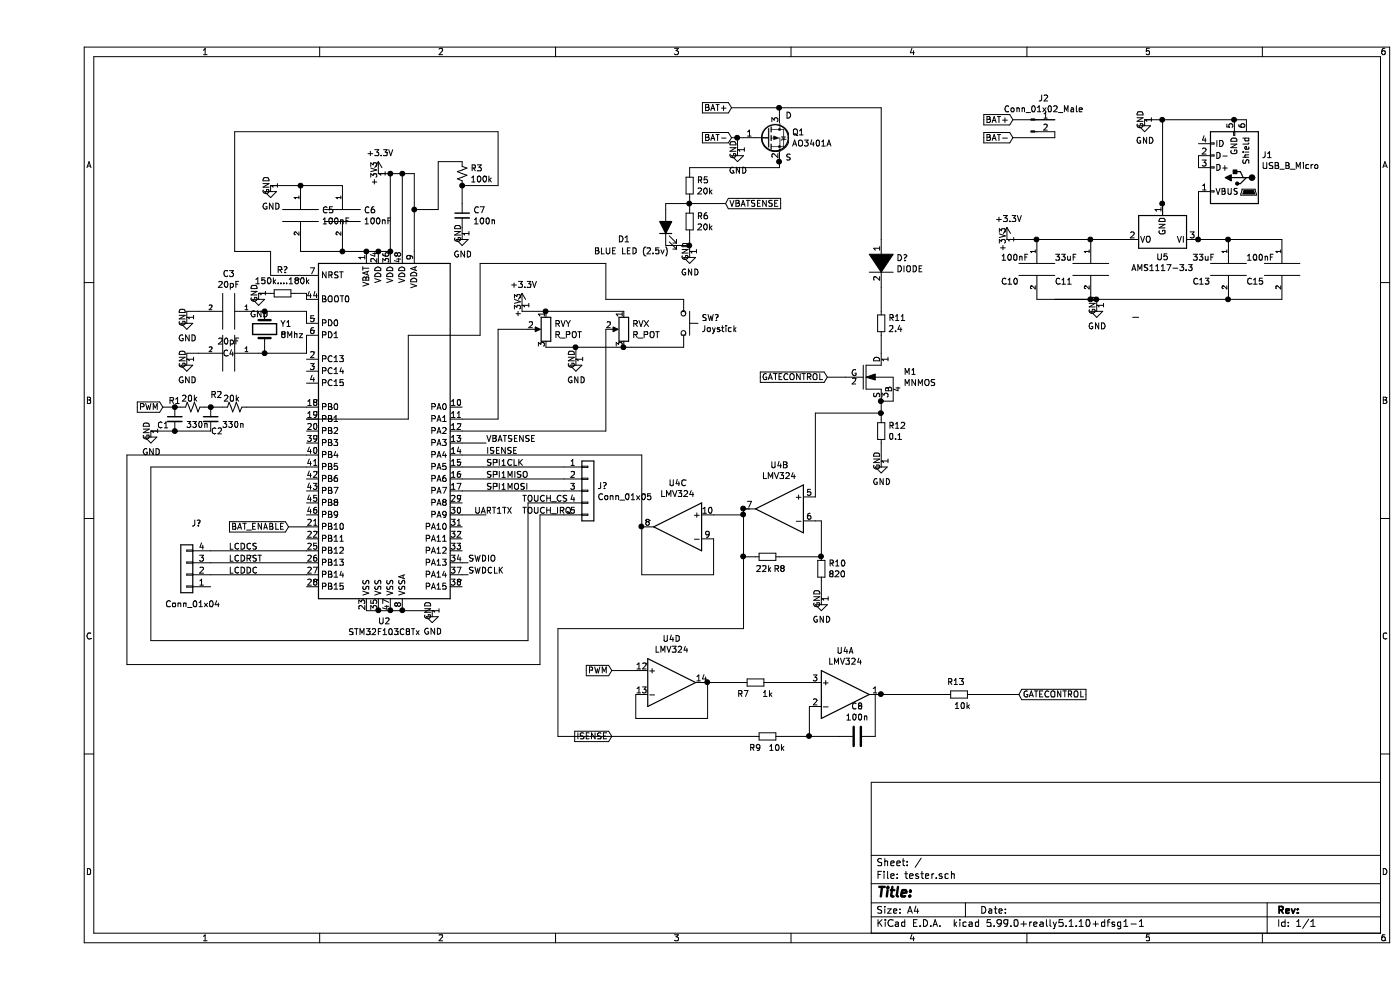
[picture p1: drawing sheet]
EESchema Schematic File Version 4
EELAYER 30 0
EELAYER END
$Descr A4 11693 8268
encoding utf-8
Sheet 1 1
Title ""
Date ""
Rev ""
Comp ""
Comment1 ""
Comment2 ""
Comment3 ""
Comment4 ""
$EndDescr
$Comp
L power:GND #PWR06
U 1 1
P 3300 5100
F 0 "#PWR06" H 3300 4850 50  0001 C CNN
F 1 "GND" H 3305 4927 50  0000 C CNN
F 2 "" H 3300 5100 50  0001 C CNN
F 3 "" H 3300 5100 50  0001 C CNN
	1    3300 5100
	1    0    0    -1  
$EndComp
$Comp
L Device:Crystal Y1
U 1 1
P 1900 2750
F 0 "Y1" V 1854 2881 50  0000 L CNN
F 1 "8Mhz" V 1945 2881 50  0000 L CNN
F 2 "" H 1900 2750 50  0001 C CNN
F 3 "" H 1900 2750 50  0001 C CNN
	1    1900 2750
	0    1    1    0   
$EndComp
$Comp
L pspice:CAP C4
U 1 1
P 1600 2950
F 0 "C4" V 1600 2950 50  0000 C CNN
F 1 "20pF" V 1500 2950 50  0000 C CNN
F 2 "" H 1600 2950 50  0001 C CNN
F 3 "" H 1600 2950 50  0001 C CNN
	1    1600 2950
	0    1    1    0   
$EndComp
Wire Wire Line
	1850 2600 1900 2600
Wire Wire Line
	1850 2950 1900 2950
Wire Wire Line
	1900 2950 1900 2900
$Comp
L power:GND #PWR02
U 1 1
P 1250 2650
F 0 "#PWR02" H 1250 2400 50  0001 C CNN
F 1 "GND" H 1255 2477 50  0000 C CNN
F 2 "" H 1250 2650 50  0001 C CNN
F 3 "" H 1250 2650 50  0001 C CNN
	1    1250 2650
	1    0    0    -1  
$EndComp
$Comp
L power:GND #PWR03
U 1 1
P 1250 3000
F 0 "#PWR03" H 1250 2750 50  0001 C CNN
F 1 "GND" H 1255 2827 50  0000 C CNN
F 2 "" H 1250 3000 50  0001 C CNN
F 3 "" H 1250 3000 50  0001 C CNN
	1    1250 3000
	1    0    0    -1  
$EndComp
Wire Wire Line
	1250 2650 1250 2600
Wire Wire Line
	1250 2600 1350 2600
Wire Wire Line
	1350 2950 1250 2950
Wire Wire Line
	1250 2950 1250 3000
Wire Wire Line
	1900 2600 2250 2600
Wire Wire Line
	2250 2600 2250 2700
Connection ~ 1900 2600
Wire Wire Line
	1900 2950 2250 2950
Wire Wire Line
	2250 2950 2250 2800
Connection ~ 1900 2950
$Comp
L pspice:CAP C6
U 1 1
P 2550 1800
F 0 "C6" H 2728 1846 50  0000 L CNN
F 1 "100nF" H 2728 1755 50  0000 L CNN
F 2 "" H 2550 1800 50  0001 C CNN
F 3 "" H 2550 1800 50  0001 C CNN
	1    2550 1800
	1    0    0    -1  
$EndComp
$Comp
L pspice:CAP C5
U 1 1
P 2200 1800
F 0 "C5" H 2378 1846 50  0000 L CNN
F 1 "100nF" H 2378 1755 50  0000 L CNN
F 2 "" H 2200 1800 50  0001 C CNN
F 3 "" H 2200 1800 50  0001 C CNN
	1    2200 1800
	1    0    0    -1  
$EndComp
$Comp
L power:GND #PWR04
U 1 1
P 1950 1550
F 0 "#PWR04" H 1950 1300 50  0001 C CNN
F 1 "GND" H 1955 1377 50  0000 C CNN
F 2 "" H 1950 1550 50  0001 C CNN
F 3 "" H 1950 1550 50  0001 C CNN
	1    1950 1550
	1    0    0    -1  
$EndComp
Wire Wire Line
	1950 1550 2200 1550
$Comp
L Device:R_Small_US R3
U 1 1
P 3550 1450
F 0 "R3" H 3618 1496 50  0000 L CNN
F 1 "100k" H 3618 1405 50  0000 L CNN
F 2 "" H 3550 1450 50  0001 C CNN
F 3 "" H 3550 1450 50  0001 C CNN
	1    3550 1450
	1    0    0    -1  
$EndComp
$Comp
L Device:C_Small C7
U 1 1
P 3550 1800
F 0 "C7" H 3642 1846 50  0000 L CNN
F 1 "100n" H 3642 1755 50  0000 L CNN
F 2 "" H 3550 1800 50  0001 C CNN
F 3 "" H 3550 1800 50  0001 C CNN
	1    3550 1800
	1    0    0    -1  
$EndComp
$Comp
L power:GND #PWR07
U 1 1
P 3550 1950
F 0 "#PWR07" H 3550 1700 50  0001 C CNN
F 1 "GND" H 3555 1777 50  0000 C CNN
F 2 "" H 3550 1950 50  0001 C CNN
F 3 "" H 3550 1950 50  0001 C CNN
	1    3550 1950
	1    0    0    -1  
$EndComp
Wire Wire Line
	3550 1950 3550 1900
$Comp
L tester-rescue:USB_B_Micro-Connector J1
U 1 1
P 10000 1400
F 0 "J1" H 9771 1298 50  0000 R CNN
F 1 "USB_B_Micro" H 9771 1389 50  0000 R CNN
F 2 "" H 10150 1350 50  0001 C CNN
F 3 "" H 10150 1350 50  0001 C CNN
	1    10000 1400
	-1   0    0    1   
$EndComp
Wire Wire Line
	9150 2650 9200 2650
$Comp
L power:GND #PWR014
U 1 1
P 8850 2550
F 0 "#PWR014" H 8850 2300 50  0001 C CNN
F 1 "GND" H 8855 2377 50  0000 C CNN
F 2 "" H 8850 2550 50  0001 C CNN
F 3 "" H 8850 2550 50  0001 C CNN
	1    8850 2550
	1    0    0    -1  
$EndComp
$Comp
L pspice:C C11
U 1 1
P 8800 2250
F 0 "C11" H 8500 2150 50  0000 L CNN
F 1 "33uF" H 8500 2350 50  0000 L CNN
F 2 "" H 8800 2250 50  0001 C CNN
F 3 "" H 8800 2250 50  0001 C CNN
	1    8800 2250
	1    0    0    -1  
$EndComp
Wire Wire Line
	8850 2500 8850 2550
Wire Wire Line
	2250 2450 2250 2500
Wire Wire Line
	2550 2050 2550 2100
Connection ~ 2550 2100
Connection ~ 2200 1550
Wire Wire Line
	2200 1550 2550 1550
Wire Wire Line
	2200 2050 2200 2100
Wire Wire Line
	2200 2100 2550 2100
Wire Wire Line
	2250 2300 1950 2300
Wire Wire Line
	1950 2300 1950 2100
Wire Wire Line
	1950 2100 1650 2100
Wire Wire Line
	3050 2100 3050 1450
Wire Wire Line
	3050 1450 3150 1450
Wire Wire Line
	2950 2100 2950 1450
Wire Wire Line
	2950 1450 3050 1450
Connection ~ 3050 1450
$Comp
L power:+3.3V #PWR05
U 1 1
P 2850 1450
F 0 "#PWR05" H 2850 1300 50  0001 C CNN
F 1 "+3.3V" H 2865 1623 50  0000 C CNN
F 2 "" H 2850 1450 50  0001 C CNN
F 3 "" H 2850 1450 50  0001 C CNN
	1    2850 1450
	1    0    0    -1  
$EndComp
Wire Wire Line
	3350 1750 3350 1350
Wire Wire Line
	3350 1350 3550 1350
$Comp
L pspice:CAP C3
U 1 1
P 1600 2600
F 0 "C3" V 1285 2600 50  0000 C CNN
F 1 "20pF" V 1376 2600 50  0000 C CNN
F 2 "" H 1600 2600 50  0001 C CNN
F 3 "" H 1600 2600 50  0001 C CNN
	1    1600 2600
	0    1    1    0   
$EndComp
Connection ~ 2950 2100
Connection ~ 2750 2100
Wire Wire Line
	2550 2100 2750 2100
Connection ~ 2850 2100
Wire Wire Line
	2750 2100 2850 2100
Wire Wire Line
	2850 2100 2950 2100
Connection ~ 2850 5100
Wire Wire Line
	2750 5100 2850 5100
Wire Wire Line
	2850 5100 2950 5100
Connection ~ 2950 5100
Connection ~ 3050 5100
Wire Wire Line
	2950 5100 3050 5100
Wire Wire Line
	3300 5100 3050 5100
$Comp
L MCU_ST_STM32F1:STM32F103C8Tx U2
U 1 1
P 2950 3600
F 0 "U2" H 2900 2014 50  0000 C CNN
F 1 "STM32F103C8Tx" H 2900 1923 50  0000 C CNN
F 2 "Package_QFP:LQFP-48_7x7mm_P0.5mm" H 2350 2200 50  0001 R CNN
F 3 "" H 2950 3600 50  0001 C CNN
	1    2950 3600
	1    0    0    -1  
$EndComp
Wire Wire Line
	2850 1450 2950 1450
Connection ~ 2950 1450
$Comp
L pspice:C C13
U 1 1
P 9950 2250
F 0 "C13" H 9650 2150 50  0000 L CNN
F 1 "33uF" H 9650 2350 50  0000 L CNN
F 2 "" H 9950 2250 50  0001 C CNN
F 3 "" H 9950 2250 50  0001 C CNN
	1    9950 2250
	1    0    0    -1  
$EndComp
$Comp
L pspice:C C15
U 1 1
P 10400 2250
F 0 "C15" H 10100 2150 50  0000 L CNN
F 1 "100nF" H 10100 2350 50  0000 L CNN
F 2 "" H 10400 2250 50  0001 C CNN
F 3 "" H 10400 2250 50  0001 C CNN
	1    10400 2250
	1    0    0    -1  
$EndComp
Wire Wire Line
	9950 2000 10400 2000
Wire Wire Line
	10400 2500 9950 2500
Wire Wire Line
	9950 2500 8850 2500
Connection ~ 9950 2500
Connection ~ 8850 2500
Connection ~ 9950 2000
$Comp
L Regulator_Linear:AMS1117-3.3 U5
U 1 1
P 9400 2000
F 0 "U5" H 9400 2150 50  0000 C CNN
F 1 "AMS1117-3.3" H 9400 2241 50  0000 C CNN
F 2 "Package_TO_SOT_SMD:SOT-223-3_TabPin2" H 9400 2200 50  0001 C CNN
F 3 "" H 9500 1750 50  0001 C CNN
	1    9400 2000
	-1   0    0    1   
$EndComp
$Comp
L pspice:C C10
U 1 1
P 8350 2250
F 0 "C10" H 8050 2150 50  0000 L CNN
F 1 "100nF" H 8050 2350 50  0000 L CNN
F 2 "" H 8350 2250 50  0001 C CNN
F 3 "" H 8350 2250 50  0001 C CNN
	1    8350 2250
	1    0    0    -1  
$EndComp
Wire Wire Line
	8350 2000 8800 2000
Wire Wire Line
	9700 2000 9950 2000
Wire Wire Line
	9650 2000 9700 2000
Connection ~ 9700 2000
$Comp
L power:GND #PWR015
U 1 1
P 9250 1000
F 0 "#PWR015" H 9250 750 50  0001 C CNN
F 1 "GND" H 9255 827 50  0000 C CNN
F 2 "" H 9250 1000 50  0001 C CNN
F 3 "" H 9250 1000 50  0001 C CNN
	1    9250 1000
	1    0    0    -1  
$EndComp
Wire Wire Line
	10100 1000 10000 1000
Connection ~ 10000 1000
$Comp
L power:+3.3V #PWR012
U 1 1
P 8100 2000
F 0 "#PWR012" H 8100 1850 50  0001 C CNN
F 1 "+3.3V" H 8115 2173 50  0000 C CNN
F 2 "" H 8100 2000 50  0001 C CNN
F 3 "" H 8100 2000 50  0001 C CNN
	1    8100 2000
	1    0    0    -1  
$EndComp
Connection ~ 8800 2500
Wire Wire Line
	8800 2500 8850 2500
Wire Wire Line
	8100 2000 8350 2000
Connection ~ 8350 2000
Wire Wire Line
	8800 2000 9100 2000
Connection ~ 8800 2000
Wire Wire Line
	3150 1450 3150 1750
Wire Wire Line
	3350 1750 3150 1750
Connection ~ 3150 1750
Wire Wire Line
	3150 1750 3150 2100
Wire Wire Line
	3550 1550 3550 1700
Wire Wire Line
	3550 1550 3850 1550
Wire Wire Line
	3850 1550 3850 1100
Wire Wire Line
	3850 1100 1650 1100
Wire Wire Line
	1650 1100 1650 2100
Connection ~ 3550 1550
Wire Wire Line
	9250 1000 9400 1000
Wire Wire Line
	9700 1600 9700 2000
Wire Wire Line
	9400 1000 9400 1700
Connection ~ 9400 1000
Wire Wire Line
	9400 1000 10000 1000
Connection ~ 9400 1700
Wire Wire Line
	9400 1700 9400 1800
Text Label 3650 4300 0    50   ~ 0
UART1TX
Text Label 3600 4700 0    50   ~ 0
SWDIO
Text Label 3600 4800 0    50   ~ 0
SWDCLK
Wire Wire Line
	9700 1300 9700 1400
Text Label 3750 3900 0    50   ~ 0
SPI1CLK
Text Label 3750 4000 0    50   ~ 0
SPI1MISO
Text Label 3750 4100 0    50   ~ 0
SPI1MOSI
Text Label 1600 4600 0    50   ~ 0
LCDCS
Text Label 1600 4700 0    50   ~ 0
LCDRST
Text Label 1600 4800 0    50   ~ 0
LCDDC
Text GLabel 5800 900  0    50   Input ~ 0
BAT+
Text GLabel 5800 1150 0    50   Input ~ 0
BAT-
$Comp
L power:GND #PWR08
U 1 1
P 5850 1250
F 0 "#PWR08" H 5850 1000 50  0001 C CNN
F 1 "GND" H 5855 1077 50  0000 C CNN
F 2 "" H 5850 1250 50  0001 C CNN
F 3 "" H 5850 1250 50  0001 C CNN
	1    5850 1250
	1    0    0    -1  
$EndComp
Wire Wire Line
	5800 900  6200 900 
Wire Wire Line
	6200 900  6200 950 
Text GLabel 5750 1700 2    50   Input ~ 0
VBATSENSE
$Comp
L Transistor_FET:AO3401A Q1
U 1 1
P 6100 1150
F 0 "Q1" H 6305 1196 50  0000 L CNN
F 1 "AO3401A" H 6305 1105 50  0000 L CNN
F 2 "Package_TO_SOT_SMD:SOT-23" H 6300 1075 50  0001 L CIN
F 3 "http://www.aosmd.com/pdfs/datasheet/AO3401A.pdf" H 6100 1150 50  0001 L CNN
	1    6100 1150
	1    0    0    -1  
$EndComp
Wire Wire Line
	5800 1150 5850 1150
Wire Wire Line
	5850 1250 5850 1150
Connection ~ 5850 1150
Wire Wire Line
	5850 1150 5900 1150
Wire Wire Line
	6200 1250 6200 1350
Text Label 3750 3700 0    50   ~ 0
VBATSENSE
Wire Wire Line
	3550 3700 3750 3700
$Comp
L Device:C_Small C2
U 1 1
P 1450 3500
F 0 "C2" H 1450 3400 50  0000 L CNN
F 1 "330n" H 1542 3455 50  0000 L CNN
F 2 "" H 1450 3500 50  0001 C CNN
F 3 "" H 1450 3500 50  0001 C CNN
	1    1450 3500
	1    0    0    -1  
$EndComp
$Comp
L Device:C_Small C1
U 1 1
P 1150 3500
F 0 "C1" H 1000 3450 50  0000 L CNN
F 1 "330n" H 1242 3455 50  0000 L CNN
F 2 "" H 1150 3500 50  0001 C CNN
F 3 "" H 1150 3500 50  0001 C CNN
	1    1150 3500
	1    0    0    -1  
$EndComp
$Comp
L power:GND #PWR01
U 1 1
P 950 3600
F 0 "#PWR01" H 950 3350 50  0001 C CNN
F 1 "GND" H 955 3427 50  0000 C CNN
F 2 "" H 950 3600 50  0001 C CNN
F 3 "" H 950 3600 50  0001 C CNN
	1    950  3600
	1    0    0    -1  
$EndComp
Wire Wire Line
	1450 3600 1150 3600
Connection ~ 1150 3600
Wire Wire Line
	1150 3600 950  3600
$Comp
L Device:R_Small_US R2
U 1 1
P 1650 3400
F 0 "R2" V 1750 3500 50  0000 L CNN
F 1 "20k" V 1718 3355 50  0000 L CNN
F 2 "" H 1650 3400 50  0001 C CNN
F 3 "" H 1650 3400 50  0001 C CNN
	1    1650 3400
	0    -1   -1   0   
$EndComp
$Comp
L Device:R_Small_US R1
U 1 1
P 1300 3400
F 0 "R1" V 1350 3500 50  0000 L CNN
F 1 "20k" V 1368 3355 50  0000 L CNN
F 2 "" H 1300 3400 50  0001 C CNN
F 3 "" H 1300 3400 50  0001 C CNN
	1    1300 3400
	0    -1   -1   0   
$EndComp
Wire Wire Line
	2250 3400 1750 3400
Wire Wire Line
	1550 3400 1450 3400
Wire Wire Line
	1200 3400 1150 3400
Wire Wire Line
	1400 3400 1450 3400
Connection ~ 1450 3400
Text GLabel 1050 3400 0    50   Input ~ 0
PWM
Wire Wire Line
	1050 3400 1150 3400
Connection ~ 1150 3400
$Comp
L Device:R_Small R11
U 1 1
P 7050 2700
F 0 "R11" H 7109 2746 50  0000 L CNN
F 1 "2.4" H 7109 2655 50  0000 L CNN
F 2 "" H 7050 2700 50  0001 C CNN
F 3 "~" H 7050 2700 50  0001 C CNN
	1    7050 2700
	1    0    0    -1  
$EndComp
$Comp
L pspice:MNMOS M1
U 1 1
P 6950 3150
F 0 "M1" H 7238 3196 50  0000 L CNN
F 1 "MNMOS" H 7238 3105 50  0000 L CNN
F 2 "" H 6925 3150 50  0001 C CNN
F 3 "~" H 6925 3150 50  0001 C CNN
	1    6950 3150
	1    0    0    -1  
$EndComp
$Comp
L Device:R_Small R12
U 1 1
P 7050 3600
F 0 "R12" H 7109 3646 50  0000 L CNN
F 1 "0.1" H 7109 3555 50  0000 L CNN
F 2 "" H 7050 3600 50  0001 C CNN
F 3 "~" H 7050 3600 50  0001 C CNN
	1    7050 3600
	1    0    0    -1  
$EndComp
$Comp
L power:GND #PWR011
U 1 1
P 7050 3850
F 0 "#PWR011" H 7050 3600 50  0001 C CNN
F 1 "GND" H 7055 3677 50  0000 C CNN
F 2 "" H 7050 3850 50  0001 C CNN
F 3 "" H 7050 3850 50  0001 C CNN
	1    7050 3850
	1    0    0    -1  
$EndComp
Wire Wire Line
	7050 2800 7050 2950
Wire Wire Line
	7050 3350 7050 3450
Wire Wire Line
	7150 3350 7050 3350
Connection ~ 7050 3350
Wire Wire Line
	7050 3700 7050 3850
Text GLabel 6600 3150 0    50   Input ~ 0
GATECONTROL
Wire Wire Line
	6750 3150 6600 3150
Connection ~ 7050 3450
Wire Wire Line
	7050 3450 7050 3500
$Comp
L Device:R_Small R10
U 1 1
P 6550 4750
F 0 "R10" H 6609 4796 50  0000 L CNN
F 1 "820" H 6609 4705 50  0000 L CNN
F 2 "" H 6550 4750 50  0001 C CNN
F 3 "~" H 6550 4750 50  0001 C CNN
	1    6550 4750
	1    0    0    -1  
$EndComp
$Comp
L power:GND #PWR010
U 1 1
P 6550 5000
F 0 "#PWR010" H 6550 4750 50  0001 C CNN
F 1 "GND" H 6555 4827 50  0000 C CNN
F 2 "" H 6550 5000 50  0001 C CNN
F 3 "" H 6550 5000 50  0001 C CNN
	1    6550 5000
	1    0    0    -1  
$EndComp
$Comp
L Device:R_Small R8
U 1 1
P 6100 4650
F 0 "R8" V 6200 4700 50  0000 L CNN
F 1 "22k" V 6200 4550 50  0000 L CNN
F 2 "" H 6100 4650 50  0001 C CNN
F 3 "~" H 6100 4650 50  0001 C CNN
	1    6100 4650
	0    1    1    0   
$EndComp
Wire Wire Line
	6500 4150 6500 3450
Wire Wire Line
	6500 3450 7050 3450
Wire Wire Line
	6550 4850 6550 5000
Wire Wire Line
	6500 4350 6550 4350
Wire Wire Line
	6550 4350 6550 4650
Wire Wire Line
	6550 4650 6200 4650
Connection ~ 6550 4650
Wire Wire Line
	6000 4650 5900 4650
Wire Wire Line
	5900 4650 5900 4300
Text Label 3750 3800 0    50   ~ 0
ISENSE
Wire Wire Line
	5900 4250 5950 4250
Connection ~ 5900 4300
Wire Wire Line
	5900 4300 5900 4250
Text GLabel 4800 5600 0    50   Input ~ 0
PWM
Wire Wire Line
	4800 5600 5000 5600
Wire Wire Line
	5000 5800 5000 6000
Wire Wire Line
	5000 6000 5600 6000
Wire Wire Line
	5600 6000 5600 5700
Text GLabel 8200 5800 2    50   Input ~ 0
GATECONTROL
$Comp
L Device:R_Small R7
U 1 1
P 6000 5700
F 0 "R7" V 5900 5750 50  0000 L CNN
F 1 "1k" V 5900 5550 50  0000 L CNN
F 2 "" H 6000 5700 50  0001 C CNN
F 3 "~" H 6000 5700 50  0001 C CNN
	1    6000 5700
	0    -1   -1   0   
$EndComp
Wire Wire Line
	5550 5700 5600 5700
Connection ~ 5600 5700
$Comp
L Device:R_Small R9
U 1 1
P 6100 6150
F 0 "R9" V 6000 6200 50  0000 L CNN
F 1 "10k" V 6000 6000 50  0000 L CNN
F 2 "" H 6100 6150 50  0001 C CNN
F 3 "~" H 6100 6150 50  0001 C CNN
	1    6100 6150
	0    -1   -1   0   
$EndComp
Wire Wire Line
	6450 6150 6450 5900
Wire Wire Line
	6450 6150 6200 6150
Text GLabel 4800 6150 0    50   Input ~ 0
ISENSE
$Comp
L Device:R_Small R13
U 1 1
P 7700 5800
F 0 "R13" V 7800 5750 50  0000 L CNN
F 1 "10k" V 7600 5700 50  0000 L CNN
F 2 "" H 7700 5800 50  0001 C CNN
F 3 "~" H 7700 5800 50  0001 C CNN
	1    7700 5800
	0    -1   -1   0   
$EndComp
$Comp
L Amplifier_Operational:LMV324 U4
U 3 1
P 5350 4400
F 0 "U4" H 5350 4767 50  0000 C CNN
F 1 "LMV324" H 5350 4676 50  0000 C CNN
F 2 "" H 5300 4500 50  0001 C CNN
F 3 "http://www.ti.com/lit/ds/symlink/lmv324.pdf" H 5400 4600 50  0001 C CNN
	3    5350 4400
	-1   0    0    -1  
$EndComp
Wire Wire Line
	5050 3800 3550 3800
Connection ~ 5050 4400
Wire Wire Line
	5650 4300 5900 4300
Connection ~ 5900 4250
$Comp
L Amplifier_Operational:LMV324 U4
U 2 1
P 6200 4250
F 0 "U4" H 6200 4617 50  0000 C CNN
F 1 "LMV324" H 6200 4526 50  0000 C CNN
F 2 "" H 6150 4350 50  0001 C CNN
F 3 "http://www.ti.com/lit/ds/symlink/lmv324.pdf" H 6250 4450 50  0001 C CNN
	2    6200 4250
	-1   0    0    -1  
$EndComp
Wire Wire Line
	4350 6150 6000 6150
Wire Wire Line
	5600 5700 5900 5700
$Comp
L Amplifier_Operational:LMV324 U4
U 4 1
P 5300 5700
F 0 "U4" H 5300 6067 50  0000 C CNN
F 1 "LMV324" H 5300 5976 50  0000 C CNN
F 2 "" H 5250 5800 50  0001 C CNN
F 3 "http://www.ti.com/lit/ds/symlink/lmv324.pdf" H 5350 5900 50  0001 C CNN
	4    5300 5700
	1    0    0    -1  
$EndComp
Wire Wire Line
	5650 4500 5650 4800
Wire Wire Line
	5050 4400 5050 3800
Wire Wire Line
	5050 4800 5050 4400
Wire Wire Line
	5650 4800 5050 4800
Wire Wire Line
	5900 4650 5900 5250
Wire Wire Line
	5900 5250 4350 5250
Wire Wire Line
	4350 5250 4350 6150
Connection ~ 5900 4650
$Comp
L Amplifier_Operational:LMV324 U4
U 1 1
P 6750 5800
F 0 "U4" H 6750 6167 50  0000 C CNN
F 1 "LMV324" H 6750 6076 50  0000 C CNN
F 2 "" H 6700 5900 50  0001 C CNN
F 3 "http://www.ti.com/lit/ds/symlink/lmv324.pdf" H 6800 6000 50  0001 C CNN
	1    6750 5800
	1    0    0    -1  
$EndComp
Wire Wire Line
	6100 5700 6450 5700
$Comp
L Device:C C8
U 1 1
P 6850 6150
F 0 "C8" V 6598 6150 50  0000 C CNN
F 1 "100n" V 6689 6150 50  0000 C CNN
F 2 "" H 6888 6000 50  0001 C CNN
F 3 "~" H 6850 6150 50  0001 C CNN
	1    6850 6150
	0    1    1    0   
$EndComp
Wire Wire Line
	6450 6150 6700 6150
Connection ~ 6450 6150
Wire Wire Line
	7000 6150 7000 5800
Wire Wire Line
	7000 5800 7050 5800
Connection ~ 7050 5800
Wire Wire Line
	7800 5800 8200 5800
Wire Wire Line
	7050 5800 7600 5800
Text GLabel 2100 4400 0    50   Input ~ 0
BAT_ENABLE
Wire Wire Line
	2100 4400 2250 4400
Text Notes 6250 1000 0    50   ~ 0
D
Text Notes 6250 1350 0    50   ~ 0
S
$Comp
L Connector:Conn_01x02_Male J2
U 1 1
P 8300 1000
F 0 "J2" H 8408 1181 50  0000 C CNN
F 1 "Conn_01x02_Male" H 8408 1090 50  0000 C CNN
F 2 "" H 8300 1000 50  0001 C CNN
F 3 "~" H 8300 1000 50  0001 C CNN
	1    8300 1000
	1    0    0    -1  
$EndComp
Text GLabel 8150 1000 0    50   Input ~ 0
BAT+
Text GLabel 8150 1150 0    50   Input ~ 0
BAT-
Wire Wire Line
	8150 1000 8500 1000
Wire Wire Line
	8150 1150 8500 1150
Wire Wire Line
	8500 1150 8500 1100
$Comp
L Device:R_Small R?
U 1 1
P 2050 2450
F 0 "R?" V 1854 2450 50  0000 C CNN
F 1 "150k....180k" V 1945 2450 50  0000 C CNN
F 2 "" H 2050 2450 50  0001 C CNN
F 3 "~" H 2050 2450 50  0001 C CNN
	1    2050 2450
	0    1    1    0   
$EndComp
$Comp
L power:GND #PWR?
U 1 1
P 1850 2450
F 0 "#PWR?" H 1850 2200 50  0001 C CNN
F 1 "GND" H 1855 2277 50  0000 C CNN
F 2 "" H 1850 2450 50  0001 C CNN
F 3 "" H 1850 2450 50  0001 C CNN
	1    1850 2450
	1    0    0    -1  
$EndComp
Wire Wire Line
	1850 2450 1950 2450
Wire Wire Line
	2150 2450 2250 2450
$Comp
L Connector_Generic:Conn_01x05 J?
U 1 1
P 4600 4100
F 0 "J?" H 4680 4142 50  0000 L CNN
F 1 "Conn_01x05" H 4680 4051 50  0000 L CNN
F 2 "" H 4600 4100 50  0001 C CNN
F 3 "~" H 4600 4100 50  0001 C CNN
	1    4600 4100
	1    0    0    -1  
$EndComp
$Comp
L Connector_Generic:Conn_01x04 J?
U 1 1
P 1250 4800
F 0 "J?" H 1168 4375 50  0000 C CNN
F 1 "Conn_01x04" H 1200 5050 50  0000 C CNN
F 2 "" H 1250 4800 50  0001 C CNN
F 3 "~" H 1250 4800 50  0001 C CNN
	1    1250 4800
	-1   0    0    1   
$EndComp
Wire Wire Line
	3550 3900 4400 3900
Wire Wire Line
	3550 4000 4400 4000
Wire Wire Line
	3550 4100 4400 4100
Wire Wire Line
	3550 4300 3750 4300
Wire Wire Line
	1450 4600 2250 4600
Wire Wire Line
	1450 4700 2250 4700
Wire Wire Line
	1450 4800 2250 4800
Wire Wire Line
	750  3800 750  5550
Wire Wire Line
	750  3800 2250 3800
Wire Wire Line
	950  3900 2250 3900
Wire Wire Line
	950  5350 950  3900
Wire Wire Line
	3550 4700 3600 4700
Wire Wire Line
	3550 4800 3600 4800
Text Label 4050 4200 0    50   ~ 0
TOUCH_CS
Text Label 4050 4300 0    50   ~ 0
TOUCH_IRQ
Wire Wire Line
	4200 5550 4200 4300
Wire Wire Line
	750  5550 4200 5550
Wire Wire Line
	4200 4300 4400 4300
Wire Wire Line
	4100 4200 4100 5350
Wire Wire Line
	950  5350 4100 5350
Wire Wire Line
	4100 4200 4400 4200
Wire Wire Line
	8500 2500 8800 2500
Wire Wire Line
	8350 2500 8800 2500
Wire Wire Line
	5450 1700 5750 1700
Wire Wire Line
	5450 2050 5450 2100
Connection ~ 5450 2050
Wire Wire Line
	5250 2050 5450 2050
Wire Wire Line
	5450 1700 5450 1750
Connection ~ 5450 1700
Wire Wire Line
	5250 1700 5450 1700
Wire Wire Line
	5250 1750 5250 1700
Wire Wire Line
	5450 1950 5450 2050
Wire Wire Line
	5450 1650 5450 1700
$Comp
L Device:LED_ALT D1
U 1 1
P 5250 1900
F 0 "D1" V 5150 2300 50  0000 R CNN
F 1 "BLUE LED (2.5v)" V 5050 2500 50  0000 R CNN
F 2 "" H 5250 1900 50  0001 C CNN
F 3 "~" H 5250 1900 50  0001 C CNN
	1    5250 1900
	0    -1   -1   0   
$EndComp
$Comp
L power:GND #PWR09
U 1 1
P 5450 2100
F 0 "#PWR09" H 5450 1850 50  0001 C CNN
F 1 "GND" H 5455 1927 50  0000 C CNN
F 2 "" H 5450 2100 50  0001 C CNN
F 3 "" H 5450 2100 50  0001 C CNN
	1    5450 2100
	1    0    0    -1  
$EndComp
$Comp
L Device:R_Small R6
U 1 1
P 5450 1850
F 0 "R6" H 5509 1896 50  0000 L CNN
F 1 "20k" H 5509 1805 50  0000 L CNN
F 2 "" H 5450 1850 50  0001 C CNN
F 3 "~" H 5450 1850 50  0001 C CNN
	1    5450 1850
	1    0    0    -1  
$EndComp
$Comp
L Device:R_Small R5
U 1 1
P 5450 1550
F 0 "R5" H 5509 1596 50  0000 L CNN
F 1 "20k" H 5509 1505 50  0000 L CNN
F 2 "" H 5450 1550 50  0001 C CNN
F 3 "~" H 5450 1550 50  0001 C CNN
	1    5450 1550
	1    0    0    -1  
$EndComp
Wire Wire Line
	6200 1350 6200 1400
Wire Wire Line
	6200 1400 5450 1400
Wire Wire Line
	5450 1400 5450 1450
Connection ~ 6200 1350
$Comp
L pspice:DIODE D?
U 1 1
P 7050 2200
F 0 "D?" V 7004 2072 50  0000 R CNN
F 1 "DIODE" V 7095 2072 50  0000 R CNN
F 2 "" H 7050 2200 50  0001 C CNN
F 3 "~" H 7050 2200 50  0001 C CNN
	1    7050 2200
	0    -1   1    0   
$EndComp
Wire Wire Line
	6200 900  7050 900 
Connection ~ 6200 900 
Wire Wire Line
	7050 2400 7050 2600
Wire Wire Line
	7050 900  7050 2000
$EndSCHEMATC
